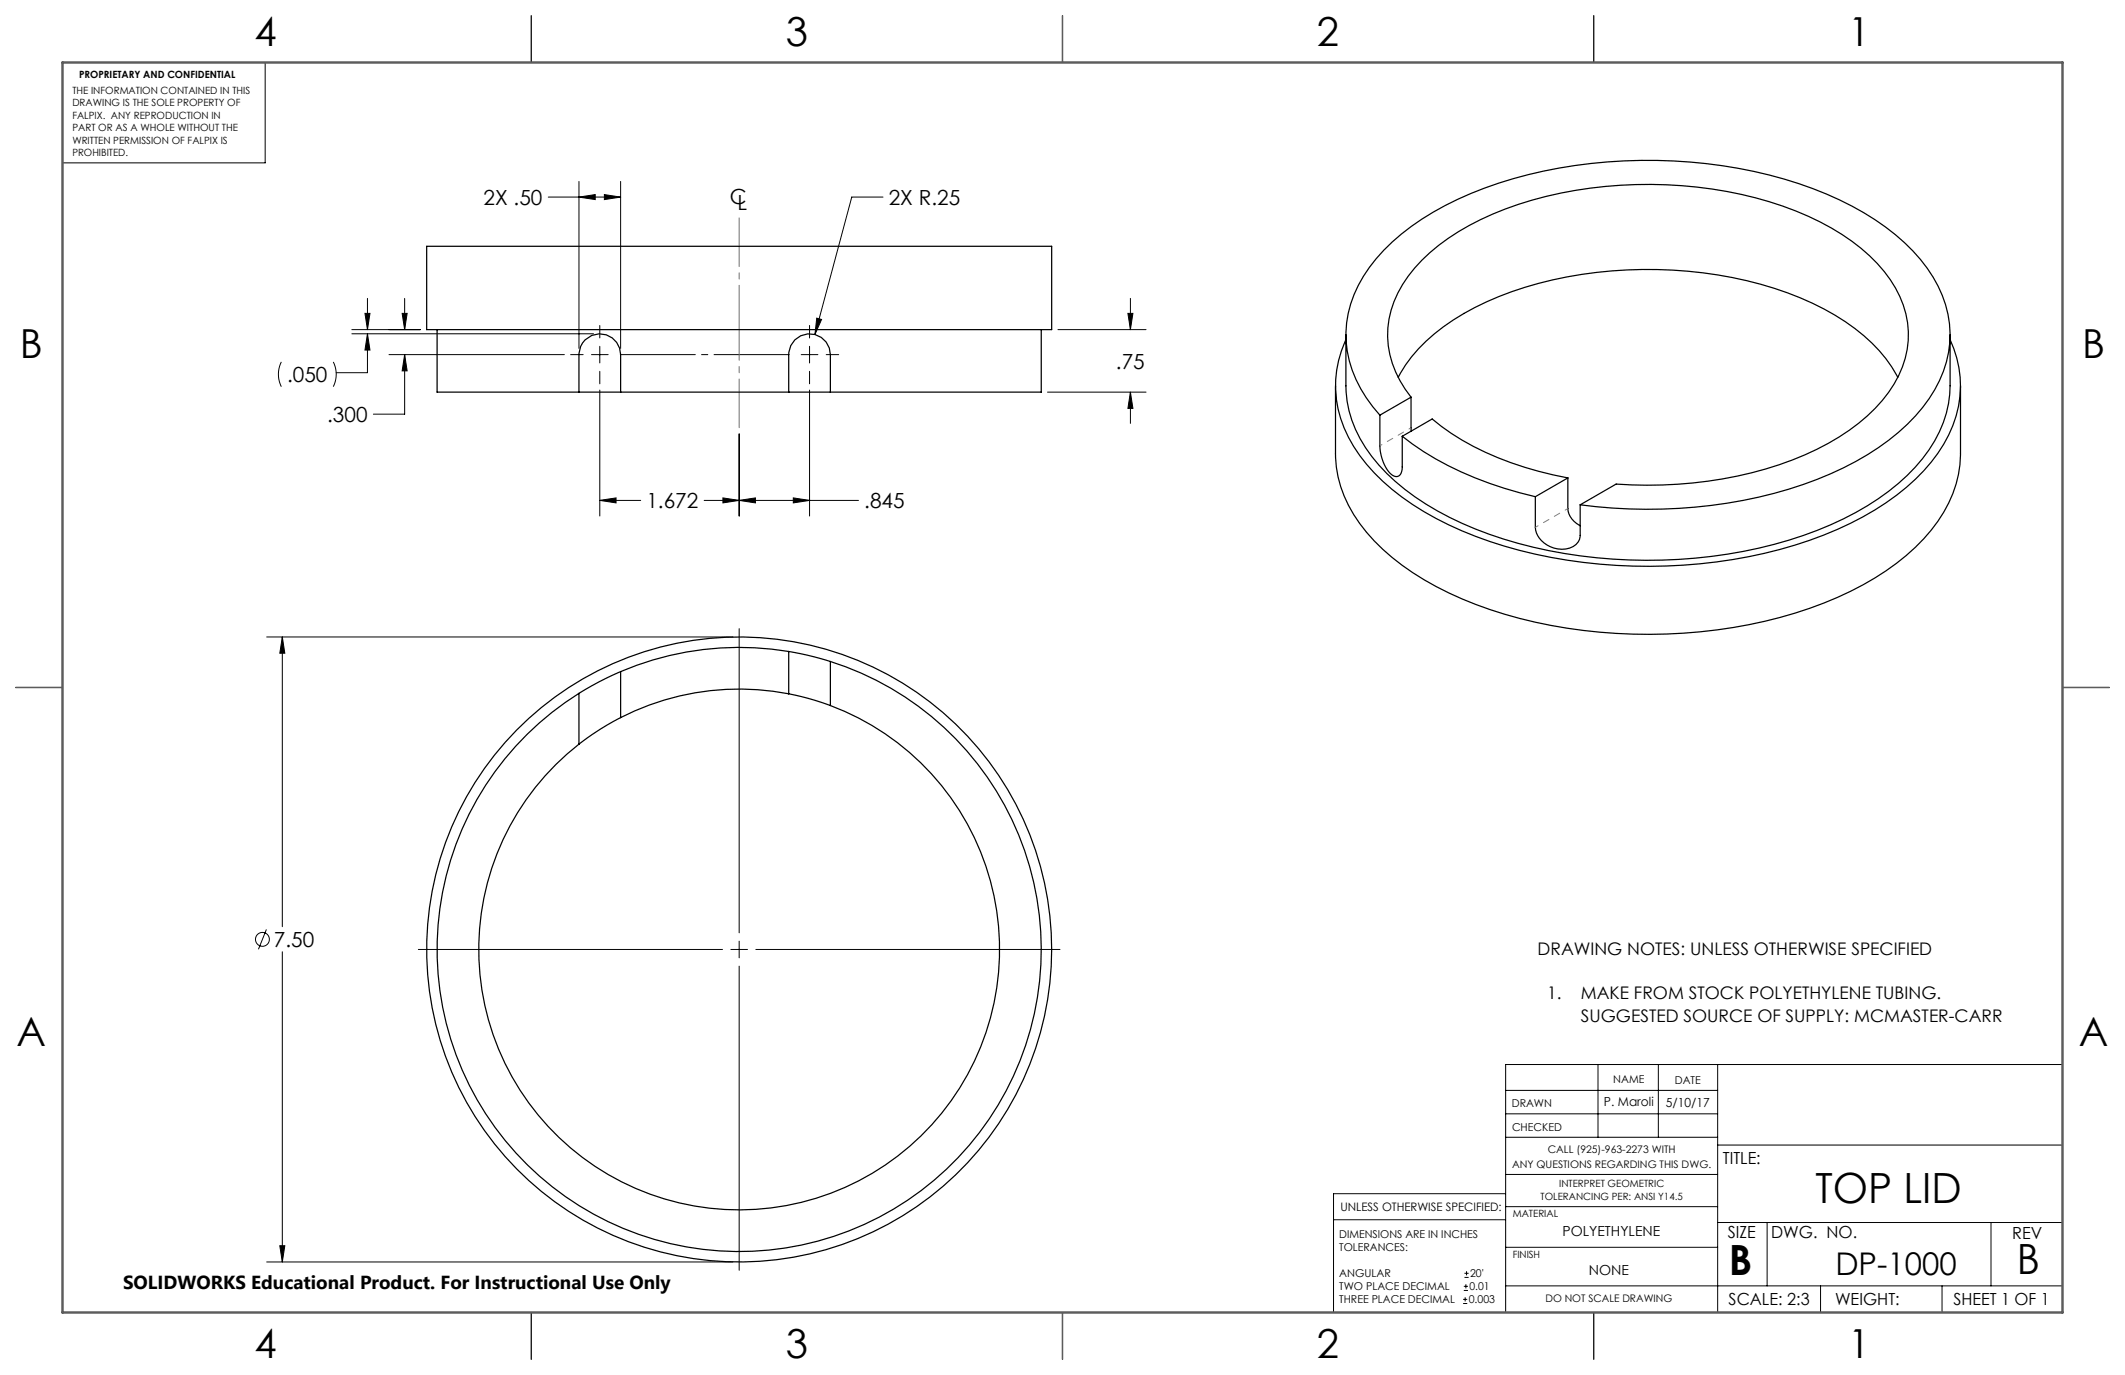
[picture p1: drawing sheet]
<svg xmlns="http://www.w3.org/2000/svg" width="432mm" height="279mm" viewBox="0 0 432 279" stroke-linecap="round" stroke-linejoin="round" font-family="sans-serif">
<g fill="none" stroke="#000" stroke-width=".2">
<path d="M53.9 12.7v20.4h-41.2M117.6 36.9v33.9M122.8 39.5l3.3 .5-3.3 .6zM126.1 36.9v33.9M111.4 40h14.7M117.6 40l3.3-.5v1.1zM179.4 40h-6.3l-7.5 28M57.2 73.5a5.6 5.6 0 0 0 0 5.1M67.7 73.5a5.6 5.6 0 0 1 0 5.1M71.5 67h13.9M71.5 67.8h49.1M74.2 63.7h1l-.5 3.3z"/>
<path d="M74.7 67.8l.5 3.3h-1zM74.7 67.8v7.9h-6.4M74.7 60.6v6.4M79 72.1h35.7M81.7 63.7h1l-.5 3.3zM82.2 72.1l.5 3.3h-1zM82.2 72.1v12.1h-6.3M82.2 60.6v6.4M116 72.1h2.5M120.2 72.1h3.4M121.9 66.1v2.6M121.9 70.4v3.4"/>
<path d="M121.9 75.4v2.6M121.9 79.3v25.6M162.8 72.1h3.4M164.5 79.3v25.6M164.5 66.1v2.6M164.5 70.4v3.4M164.5 75.4v2.6M166 64.7l.9 .2-1.3 3.1zM167.9 72.1h2.5M212.9 79.7h20M215 67h17.9M229.2 63.7h1l-.5 3.3z"/>
<path d="M229.7 79.7l.5 3.3h-1zM229.7 60.6v6.4M229.7 79.7v6.3M150.2 88.2v16.7M121.9 101.7l3.3-.5v1zM121.9 101.7h8.3M143.1 101.7h31.3M146.9 101.2l3.3 .5-3.3 .5zM150.2 101.7l3.3-.5v1zM161.2 101.2l3.3 .5-3.3 .5zM54.2 129.4h94.7M57.4 129.4l.5 3.3h-1z"/>
<path d="M57.4 129.4v58.9M150.2 127.7v61.8M54.1 188.9l-1.6 4M57.4 193.4v63M85 192.9h61.8M148.5 192.9h3.4M150.2 191.2v3.4M150.2 196.3v61.8M153.6 192.9h61.8M324.7 216.3v14.8M337 216.3v14.8M349 216.3v50.4"/>
<path d="M419.1 216.3h-113.2v50.4M305.9 231.1h43.1M305.9 226.3h43.1M305.9 221.6h43.1M305.9 238.6h43.1M349 232.7h70.1M54.2 256.4h94.7M56.9 253.1h1l-.5 3.3zM271 247.9h34.9M297.6 259.6h.8M297.6 258.7h.8M298 258.3v.9"/>
<path d="M305.9 242.6h-34.9v24.1M305.9 253.4h43.1M305.9 245.2h43.1M349 248.4h70.1M359.1 248.4v12.9M404.6 248.4v12.9M297.3 264.9h.8M297.3 264h.8M297.4 262.2h.9M297.4 261.4h.9M297.7 263.6v.9M297.9 261v.8"/>
<path d="M305.9 261.3h113.2M369.9 261.3v5.4M394.6 261.3v5.4"/>
<circle cx="53.3" cy="190.9" r="1.41"/>
</g>
<path d="M125.3 72.1h35.8" fill="none" stroke="#000" stroke-width=".2" stroke-dasharray="15.2 1.3 1.3 1.3" stroke-dashoffset="-.8"/>
<path d="M150.2 86.9v-42.6" fill="none" stroke="#766f6b" stroke-width=".2" stroke-dasharray="15.2 1.3 1.3 1.3" stroke-dashoffset="5.4"/>
<g fill="none" stroke="#000" stroke-width=".25">
<path d="M107.9 3.2v9.5M215.9 3.2v9.5M323.8 3.2v9.5M86.7 50h127v17h-127zM88.8 67v12.7h28.8M117.6 79.7v-7.6a4.2 4.2 0 0 1 4.3-4.3 4.2 4.2 0 0 1 4.2 4.3v7.6M117.6 79.7h8.5M126.1 79.7h34.2M160.3 79.7v-7.6a4.2 4.2 0 0 1 4.2-4.3 4.2 4.2 0 0 1 4.2 4.3v7.6M160.3 79.7h8.4M211.6 67v12.7h-42.9M271.4 78.4v13.8a25.6 25.6 0 0 0 7.9 17.7 58.1 58.1 0 0 0 23.5 14 104.8 104.8 0 0 0 64.9-.3 57 57 0 0 0 23.2-14.1 25.3 25.3 0 0 0 7.5-17.3v-13.8"/>
<path d="M273.5 68v10.4a24 24 0 0 0 6.7 16.1 53.9 53.9 0 0 0 22.4 14.1 100.6 100.6 0 0 0 66.6-.8 50.6 50.6 0 0 0 21.5-14.6 23.7 23.7 0 0 0 5.6-14.8v-10.4M273.5 69a22.2 22.2 0 0 0 1.6 21.7 42.4 42.4 0 0 0 16.7 14.7 91.5 91.5 0 0 0 40.1 9.6 96.4 96.4 0 0 0 44.1-8.7 46.7 46.7 0 0 0 17.8-14.2 22.5 22.5 0 0 0 2.5-23.1M284.1 76.7a31.2 31.2 0 0 1 11.2-11.7 70.6 70.6 0 0 1 32.2-10 82.8 82.8 0 0 1 40.8 6.6 39 39 0 0 1 16.1 13l1.2 2.1M280.4 84.4a23.7 23.7 0 0 1-6.8-18.8 25.9 25.9 0 0 1 7.6-14.8 56.9 56.9 0 0 1 23.3-13.6 101 101 0 0 1 63.9 1.1 51.9 51.9 0 0 1 21.8 14.4 22.8 22.8 0 0 1 5.3 20.8 29.4 29.4 0 0 1-9.7 14.4 64.4 64.4 0 0 1-25.3 12.4 103.3 103.3 0 0 1-39.4 2.3M280.4 84.4v6.2a7.5 7.5 0 0 0 2.7 6.1 1.18 1.18 0 0 0 1.3-.1 1.18 1.18 0 0 0 .5-1.1v-6.8M284.9 88.7a67.6 67.6 0 0 0 27.1 12.2M284.9 88.7l6.1-3.6a57.5 57.5 0 0 0 24.6 11.4l3 .6M286.7 80.7a19.2 19.2 0 0 1-3.4-19.4 29.1 29.1 0 0 1 11-12.9 68.6 68.6 0 0 1 31.9-10.5 83.7 83.7 0 0 1 41.2 6 40.1 40.1 0 0 1 16.7 12.9 18.9 18.9 0 0 1-.3 22.9 39.9 39.9 0 0 1-17.1 12.7 83.1 83.1 0 0 1-38.3 6l-7.3 4.2M286.7 80.7l.1 6.9M286.7 80.7l-6.3 3.7M318.6 97.1v6.2a4.3 4.3 0 0 0 2.5 3.5M318.6 97.1l-6.6 3.8"/>
<path d="M312 100.9v6.2a5.3 5.3 0 0 0 8.3 3.5 2.43 2.43 0 0 0 .8-1.8v-6.2M3.2 139.7h9.5M126.1 136.5a61.4 61.4 0 0 0-8.5 4.4M126.1 136.5v9.3M160.3 132.4a61.4 61.4 0 0 0-34.2 4.1M160.3 132.4l3.8 .7 4.6 1.3M160.3 132.4v8.6M168.7 134.4a61.4 61.4 0 0 1 34.1 90.2 61.4 61.4 0 0 1-95.6 12.1 61.4 61.4 0 0 1 10.4-95.8M168.7 134.4v9M419.1 139.7h9.5M117.6 140.9v10.3M126.1 145.8a52.9 52.9 0 0 0-8.5 5.4"/>
<path d="M160.3 141a52.9 52.9 0 0 0-34.2 4.8M160.3 141a52.9 52.9 0 0 1 8.4 2.4M168.7 143.4a52.9 52.9 0 0 1 26.9 76.8 52.9 52.9 0 0 1-80.5 12.3 52.9 52.9 0 0 1 2.5-81.3M107.9 266.7v9.5M215.9 266.7v9.5M323.8 266.7v9.5"/>
<circle cx="150.2" cy="192.9" r="63.5"/>
</g>
<path d="M215.9 3.2v9.5M3.2 139.7h9.5M419.1 139.7h9.5M215.9 266.7v9.5" fill="none" stroke="#5c5c5c" stroke-width=".25"/>
<path d="M12.7 12.7h406.4v254h-406.4z" fill="none" stroke="#5c5c5c" stroke-width=".5"/>
<path d="M117.6 40l3.3-.5v1.1zM122.8 39.5l3.3 .5-3.3 .6zM229.2 63.7h1l-.5 3.3zM229.7 79.7l.5 3.3h-1zM82.2 72.1l.5 3.3h-1zM81.7 63.7h1l-.5 3.3zM74.7 67.8l.5 3.3h-1zM74.2 63.7h1l-.5 3.3zM150.2 101.7l3.3-.5v1zM161.2 101.2l3.3 .5-3.3 .5zM121.9 101.7l3.3-.5v1zM146.9 101.2l3.3 .5-3.3 .5zM166 64.7l-.4 3.3 1.3-3.1zM57.4 129.4l.5 3.3h-1zM56.9 253.1h1l-.5 3.3z" fill="#000"/>
<path d="M312 107.2l6.6-3.9" fill="none" stroke="#808080" stroke-width=".2" stroke-dasharray="6.3 1.3 1.3 1.3 1.3 1.3" stroke-dashoffset="5.7"/>
<path d="M280.4 90.6l6.3-3.7" fill="none" stroke="#808080" stroke-width=".2" stroke-dasharray="6.3 1.3 1.3 1.3 1.3 1.3" stroke-dashoffset="5.9"/>
<g font-size="8.5">
<text x="368.9" y="244.4">TOP LID</text>
<text x="351.3" y="259">B</text>
<text x="409.8" y="258.9">B</text>
</g>
<g font-size="8.1">
<text x="51.7" y="9.3">4</text>
<text x="159.7" y="9.3">3</text>
<text x="267.6" y="9.3">2</text>
<text x="375.6" y="9.3">1</text>
<text x="4" y="72.8">B</text>
<text x="423.1" y="72.8">B</text>
<text x="3.3" y="212.5">A</text>
<text x="422.4" y="212.5">A</text>
<text x="51.7" y="276">4</text>
<text x="159.7" y="276">3</text>
<text x="267.6" y="276">2</text>
<text x="375.6" y="276">1</text>
</g>
<text font-size="6.3" x="372.9" y="259.1">DP-1000</text>
<g font-size="4.2">
<text x="98.3" y="41.6">2X .50</text>
<text x="148.3" y="41.5">C</text>
<text x="180.6" y="41.6">2X R.25</text>
<text x="149.9" y="42.7">L</text>
<text x="58.3" y="77.7">.050</text>
<text x="226.8" y="74.9">.75</text>
<text x="66.5" y="85.8">.300</text>
<text x="131.4" y="103.3">1.672</text>
<text x="175.6" y="103.3">.845</text>
<text x="55.7" y="192.4">7.50</text>
</g>
<text font-size="3.8" x="25" y="261.9">SOLIDWORKS Educational Product. For Instructional Use Only</text>
<g font-size="3.5">
<text x="312.4" y="194">DRAWING NOTES: UNLESS OTHERWISE SPECIFIED</text>
<text x="314.4" y="203.1">1.</text>
<text x="321.2" y="203.1">MAKE FROM STOCK POLYETHYLENE TUBING.</text>
<text x="321.2" y="207.6">SUGGESTED SOURCE OF SUPPLY: MCMASTER-CARR</text>
</g>
<g font-size="3.4">
<text x="350.1" y="236.5">TITLE:</text>
<text x="351.1" y="251.6">SIZE</text>
<text x="359.9" y="251.6">DWG. NO.</text>
<text x="408.9" y="251.7">REV</text>
<text x="351.2" y="265.2">SCALE: 2:3</text>
<text x="372.9" y="265.2">WEIGHT:</text>
<text x="396.9" y="265.2">SHEET 1 OF 1</text>
</g>
<g font-size="2.8">
<text x="317.5" y="251.1">POLYETHYLENE</text>
<text x="322.9" y="259.1">NONE</text>
</g>
<g font-size="2.5">
<text x="325.9" y="224.8">P. Maroli</text>
<text x="338.5" y="224.9">5/10/17</text>
</g>
<text font-size="2.4" x="272.4" y="246">UNLESS OTHERWISE SPECIFIED:</text>
<g font-size="2.2">
<text x="327.8" y="220.1">NAME</text>
<text x="340.3" y="220.2">DATE</text>
<text x="307.2" y="224.9">DRAWN</text>
<text x="307.3" y="229.8">CHECKED</text>
<text x="272.1" y="251.6">DIMENSIONS ARE IN INCHES</text>
<text x="272.1" y="254.3">TOLERANCES:</text>
<text x="272.1" y="259.6">ANGULAR</text>
<text x="272.1" y="262.2">TWO PLACE DECIMAL</text>
<text x="298.6" y="262.2">0.01</text>
<text x="298.7" y="259.6">20'</text>
<text x="272.1" y="264.9">THREE PLACE DECIMAL</text>
<text x="298.4" y="264.9">0.003</text>
</g>
<g font-size="2.1">
<text x="307.3" y="237.3">ANY QUESTIONS REGARDING THIS DWG.</text>
<text x="314.5" y="234.2">CALL (925)-963-2273 WITH</text>
<text x="314" y="264.6">DO NOT SCALE DRAWING</text>
</g>
<g font-size="2">
<text x="16.1" y="15.9">PROPRIETARY AND CONFIDENTIAL</text>
<text x="14.7" y="19.1">THE INFORMATION CONTAINED IN THIS</text>
<text x="14.7" y="21.6">DRAWING IS THE SOLE PROPERTY OF</text>
<text x="14.7" y="24.1">FALPIX. ANY REPRODUCTION IN</text>
<text x="14.7" y="26.6">PART OR AS A WHOLE WITHOUT THE</text>
<text x="14.7" y="29.2">WRITTEN PERMISSION OF FALPIX IS</text>
<text x="14.7" y="31.7">PROHIBITED.</text>
<text x="313" y="243.8">TOLERANCING PER: ANSI Y14.5</text>
<text x="316.8" y="241.3">INTERPRET GEOMETRIC</text>
<text x="307.4" y="247.3">MATERIAL</text>
<text x="307.4" y="255.6">FINISH</text>
</g>
</svg>
